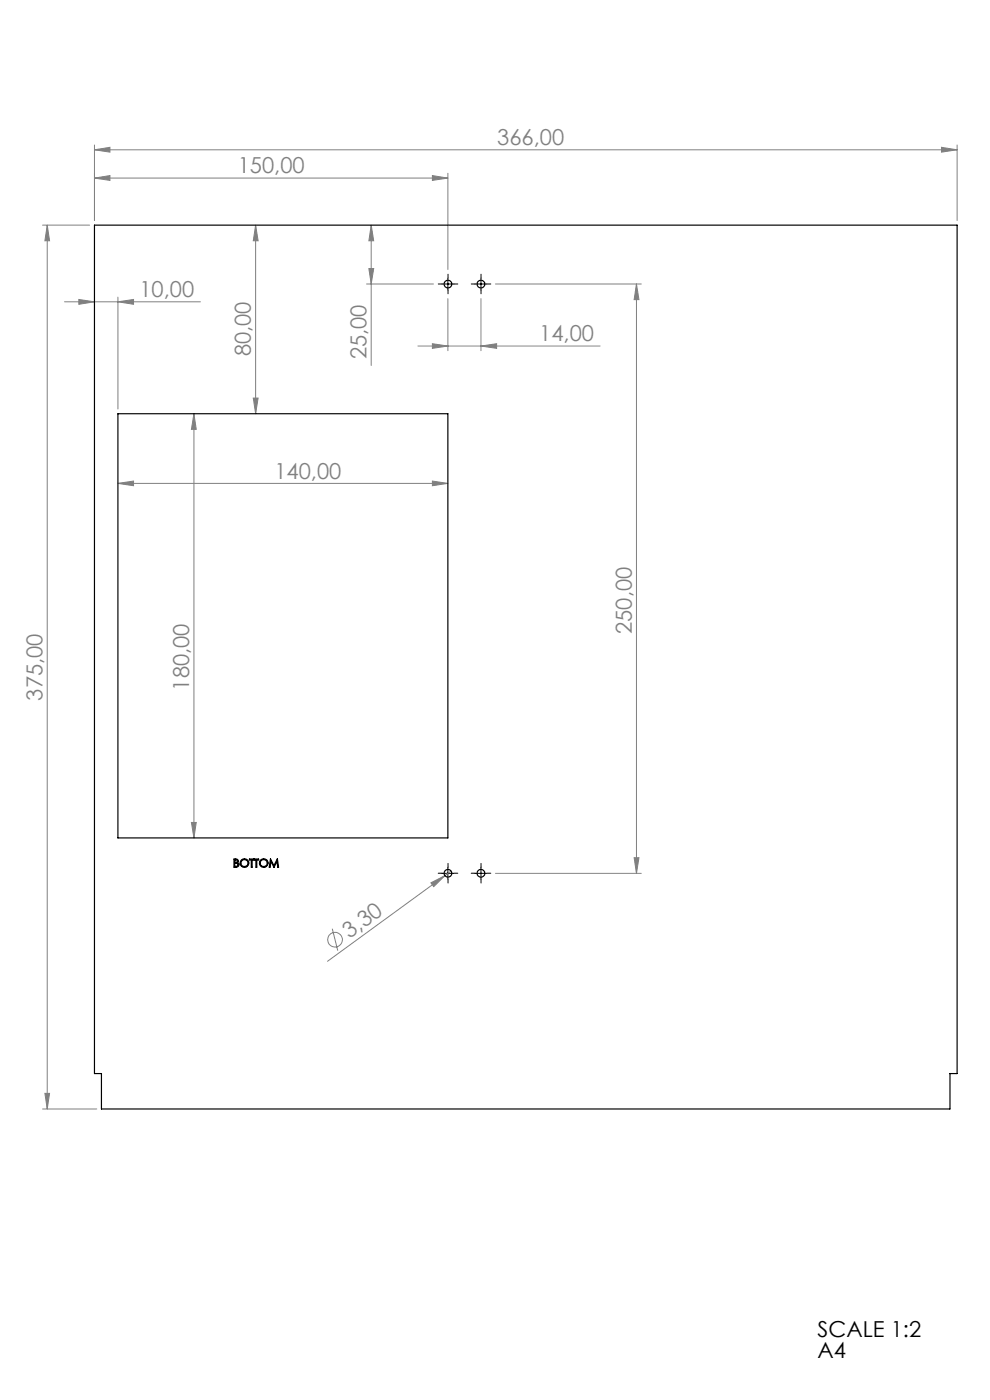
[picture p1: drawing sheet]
<svg xmlns="http://www.w3.org/2000/svg" width="210mm" height="297mm" viewBox="0 0 210 297" stroke-linecap="round" stroke-linejoin="round" font-family="sans-serif">
<g fill="none" stroke="#808080" stroke-width=".21">
<path d="M20 31.8l3.3-.5v1zM20 30.8v16M20 31.8h183M20 37.8l3.3-.6v1.1zM20 37.8h75M91.7 37.2l3.3 .6-3.3 .5zM95 36.8v20.4M199.7 31.3l3.3 .5-3.3 .5zM203 30.8v16M9 47.8h10M10 47.8l.5 3.3h-1zM10 47.8v187.5"/>
<path d="M54.2 47.8l.6 3.3h-1.1zM54.2 47.8v40M78.2 57h1.1l-.6 3.3zM78.7 47.8l.6 3.3h-1.1zM78.7 47.8v29.7M13.7 64h28.8M16.7 63.5l3.3 .5-3.3 .6zM25 64l3.3-.5v1.1zM25 63v23.8M77.8 60.3h14.1M88.7 73.4h38.6M91.7 72.9l3.3 .5-3.3 .5z"/>
<path d="M95 63.4v11M102 73.4l3.3-.5v1zM102 63.4v11M105.1 60.3h30.9M135 60.3l.5 3.3h-1zM135 60.3v125M41.1 87.8l.5 3.3h-1zM41.1 87.8v90M53.7 84.5h1.1l-.6 3.3zM25 102.5l3.3-.4v.9zM25 102.5h70M91.7 102.1l3.3 .4-3.3 .5z"/>
<path d="M40.6 174.5h1l-.5 3.3zM70.5 197l1.1 4.7M91.4 187.3l3-1.5-2.4 2.3zM94.4 185.8l-24.9 18.1M95.7 184.8l-1.3 1M105.1 185.3h30.9M134.5 182h1l-.5 3.3zM9 235.3h11.5M9.5 231.9h1l-.5 3.4z"/>
<circle cx="71.1" cy="199.4" r="1.55"/>
</g>
<g fill="none" stroke="#000" stroke-width=".21" stroke-dasharray="15.2 1.3 1.3 1.3">
<path d="M95 59v-.8M102 59v-.8M93.8 60.2h-.8M95 61.5v.8M96.3 60.2h.8M100.8 60.2h-.8M102 61.5v.8M103.3 60.2h.8M93.8 185.2h-.8M95 184v-.8M95 186.5v.8M96.3 185.2h.8"/>
<path d="M100.8 185.2h-.8M102 184v-.8M102 186.5v.8M103.3 185.2h.8"/>
</g>
<path d="M95 59v2.5M102 59v2.5M93.8 60.3h2.5M100.8 60.3h2.5M93.8 185.3h2.5M95 184v2.5M100.8 185.3h2.5M102 184v2.5" fill="none" stroke="#000" stroke-width=".21"/>
<g fill="#808080">
<path d="M91.4 187.3l3-1.5-2.4 2.3z"/>
<path d="M199.7 31.3l3.3 .5-3.3 .5zM20 31.8l3.3-.5v1z"/>
<path d="M91.7 72.9l3.3 .5-3.3 .5zM102 73.4l3.3-.5v1z"/>
<path d="M16.7 63.5l3.3 .5-3.3 .6zM25 64l3.3-.5v1.1zM20 37.8l3.3-.6v1.1zM91.7 37.2l3.3 .6-3.3 .5z"/>
<path d="M91.7 102.1l3.3 .4-3.3 .5zM25 102.5l3.3-.4v.9z"/>
<path d="M53.7 84.5h1.1l-.6 3.3zM54.2 47.8l.6 3.3h-1.1zM78.2 57h1.1l-.6 3.3zM78.7 47.8l.6 3.3h-1.1z"/>
<path d="M10 47.8l.5 3.3h-1zM9.5 231.9h1l-.5 3.4zM41.1 87.8l.5 3.3h-1zM40.6 174.5h1l-.5 3.3zM135 60.3l.5 3.3h-1zM134.5 182h1l-.5 3.3z"/>
</g>
<g fill="none" stroke="#000" stroke-width=".25">
<path d="M20 47.8h183v179.9h-1.5v7.6h-180v-7.6h-1.5zM25 87.8h70v90h-70zM49.6 182.2a.67 .67 0 0 1 .9 .3v.4l-.2 .1a.5 .5 0 0 1 .3 .6 .5 .5 0 0 1-.5 .4h-.5zM49.8 183.2h.4l.3 .1-.2 .5h-.5zM49.8 182.4l.5 .1v.3l-.5 .1zM52.9 182.2h2v.2h-.4v1.6h-.2v-1.6h-.8v1.6h-.2v-1.6h-.4zM53.9 182.2v.2M57.4 182.2h.1M57.4 182.2l-.3 1.8h.2l.2-1.3 .6 1.3M57.4 182.2l.7 1.5 .7-1.5 .3 1.8h-.2l-.1-1.3-.7 1.3M58.1 184h.1"/>
<circle cx="95" cy="60.3" r=".82"/>
<circle cx="102" cy="60.3" r=".82"/>
<circle cx="51.8" cy="183.1" r=".76"/>
<circle cx="51.9" cy="183.1" r=".92"/>
<circle cx="55.9" cy="183.1" r=".75"/>
<circle cx="55.9" cy="183.1" r=".92"/>
<circle cx="95" cy="185.3" r=".82"/>
<circle cx="102" cy="185.3" r=".82"/>
</g>
<g font-size="4.7" fill="#808080">
<text x="105.5" y="30.7">366,00</text>
<text x="50.4" y="36.7">150,00</text>
<text x="29.6" y="63">10,00</text>
<text x="53.2" y="75.6" transform="rotate(-90 53.2 75.6)">80,00</text>
<text x="77.8" y="76.2" transform="rotate(-90 77.8 76.2)">25,00</text>
<text x="114.4" y="72.4">14,00</text>
<text x="58.2" y="101.5">140,00</text>
<text x="134" y="134.5" transform="rotate(-90 134 134.5)">250,00</text>
<text x="9" y="148.6" transform="rotate(-90 9 148.6)">375,00</text>
<text x="40.1" y="146.5" transform="rotate(-90 40.1 146.5)">180,00</text>
<text x="74.2" y="199.2" transform="rotate(-36 74.2 199.2)">3,30</text>
</g>
<g font-size="4.7">
<text x="173.4" y="283.6">SCALE 1:2</text>
<text x="173.4" y="288.1">A4</text>
</g>
</svg>
